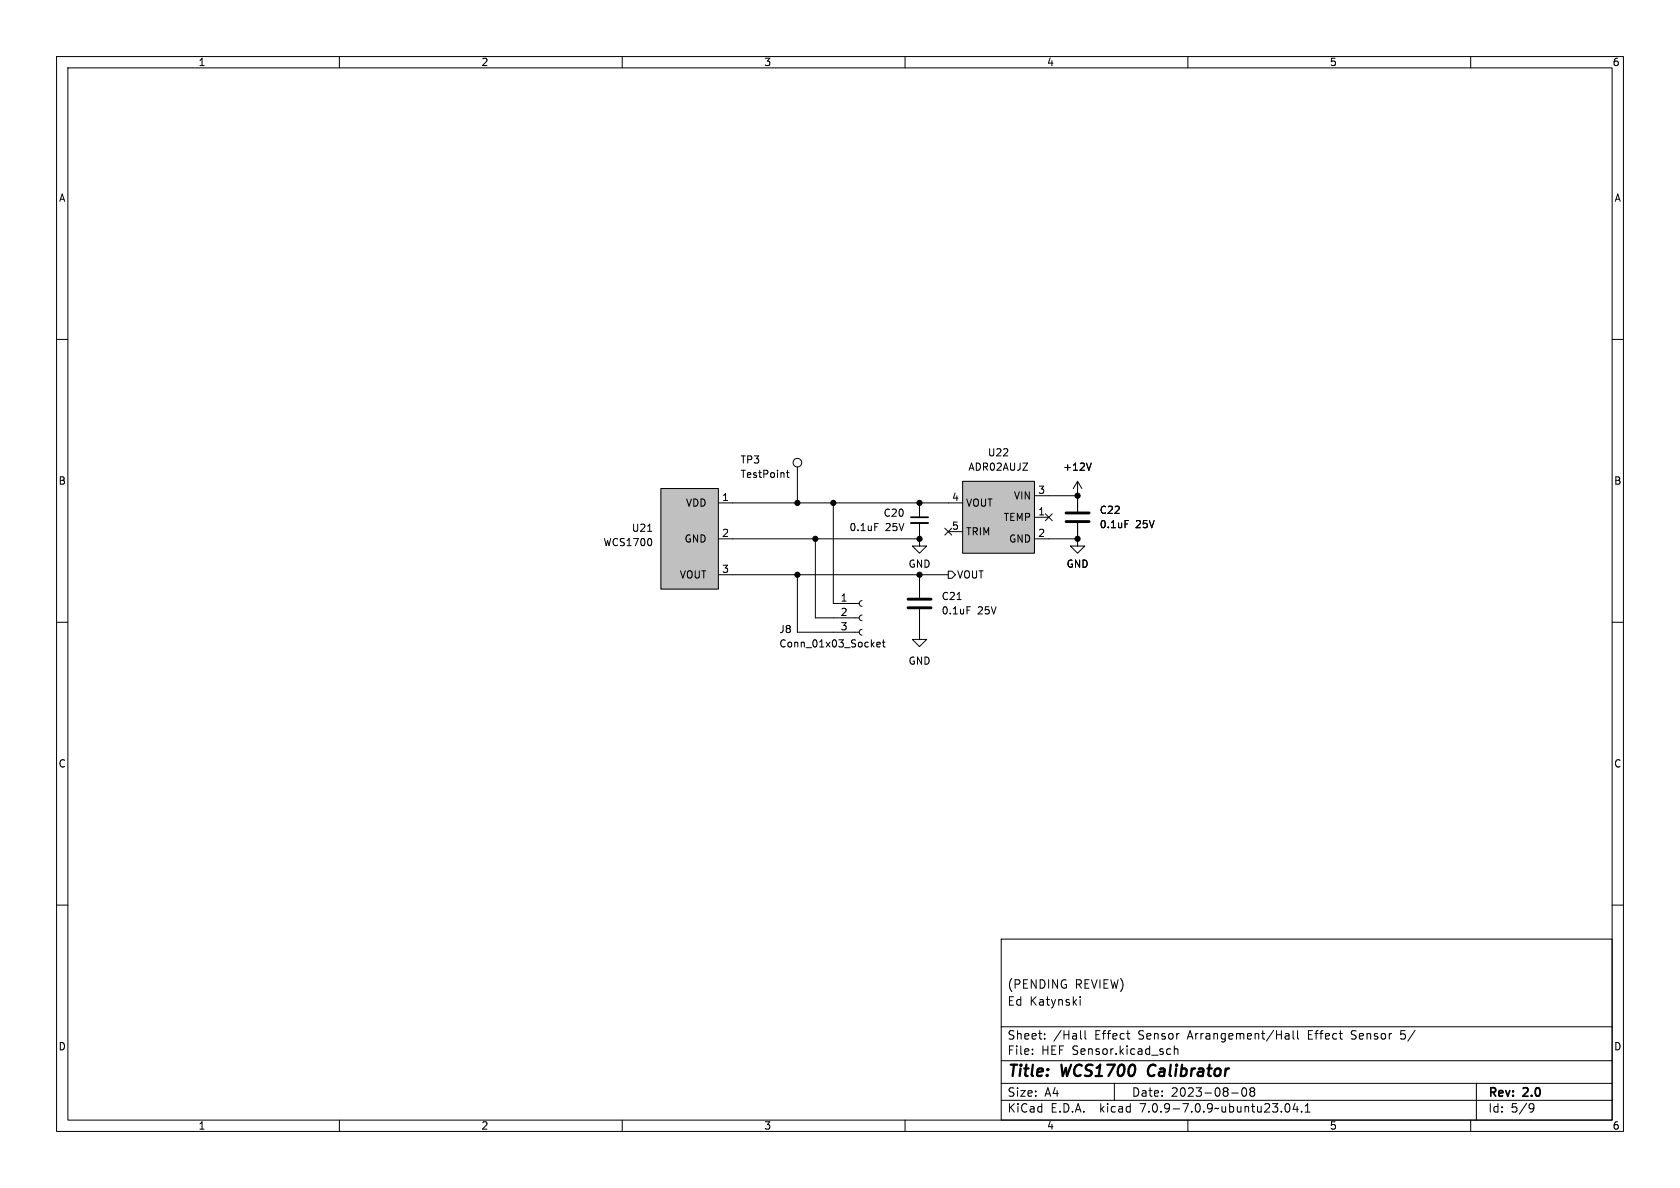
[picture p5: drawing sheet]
<svg xmlns="http://www.w3.org/2000/svg" width="297mm" height="210mm" viewBox="0 0 297 210" stroke-linecap="round" stroke-linejoin="round" font-family="sans-serif">
<g fill="none" stroke="#000" stroke-width=".18">
<path d="M10 10h277v190h-277zM12 12h273v186h-273zM60 10v2M110 10v2M160 10v2M210 10v2M260 10v2M10 60h2M285 60h2M114.5 93.9h.7M115.2 95.4v.8M116.8 86.4h10.2v17.7h-10.2z"/>
<path d="M127 88.9h43.2M127 95.3h35.6M139 83.6h.5M139.2 83.1v1.1l.3 .2M141 82.6v6.3M144.1 95.3v13.9h7.8M147.3 88.9v17.8h4.6M154.6 92.5h.7M162.6 95.3v1.2h-1.3l1.3 1.3 1.2-1.3h-1.2M162.6 88.9v2.5M162.6 92.5v2.8M167 93.4l1.2 1.2"/>
<path d="M167.6 94h2.6M168.2 93.4l-1.2 1.2M170.2 85.1h12.7v12.7h-12.7zM182.9 95.3h7.6M182.9 91.4h2.5M182.9 87.6h7.6M184.8 90.8l1.2 1.2M186 90.8l-1.2 1.2M190.5 95.3v1.2h-1.3l1.3 1.3 1.3-1.3h-1.3M190.5 85.1v5.3M190.5 92.5v2.8M190.5 85.1l-.8 1.3"/>
<path d="M190.5 85.1l.8 1.3M192.9 81.9l-.4 1.2M198.9 92h.6M10 110h2M127 101.6h40.6M141 101.6v10.2h10.9M152.4 111.3l-.3 .1-.2 .3 .1 .4 .4 .2M152.4 108.7l-.3 .1-.2 .4 .1 .4 .4 .1M152.4 106.2l-.3 .1-.2 .4 .1 .3 .4 .2M155 113.9l.6-.1v-.2l-.4-.1-.2 .2 .1 .6h.5M156 113.5h.5M156.2 113.1v1.1l.3 .2"/>
<path d="M162.6 107.7v5.3h1.2l-1.2 1.3-1.3-1.3h1.3M162.6 101.6v4.1M167.6 101h.7l.6 .6-.6 .6h-.7zM169.2 106h.7M171 107.3h.6M285 110h2M10 160h2M285 160h2M177 166h108v32h-108zM191 176.2v.1M191 176.7v1M60 198v2"/>
<path d="M110 198v2M160 198v2M177 194.5h108M177 191.5h108M177 187.5h108M177 181.5h108M182.5 186.3v.1M182.5 185.5v.1M184.7 183.6v.1M184.7 182.8v.1M191 182.2v1.3l.2 .2M191.8 182.2v1.3l.2 .2"/>
<path d="M197 191.5v3M199.2 182.7h.5M199.6 183.7h.1M206.5 185.4l.5 .1M207 186.3l-.5 .1M207.6 185.5l.2-.1 .4 .1v.9M207.6 184.9v1.5M210 198v2M217.7 193.2h1.2M219.7 192.4l.2-.1a.81 .81 0 0 1 .6 .6 .81 .81 0 0 1-.3 .8l-.2 .1a.81 .81 0 0 1-.3-1.4zM221.2 192.9l-.2-.2 .2-.4 .5 .1 .1 .2-.3 .3M221.2 192.9l-.2 .3v.3l.2 .3 .5-.1 .1-.2-.1-.4-.2-.2"/>
<path d="M221.2 192.9h.3M227.2 182.8h.6l.1 .9M227.3 195.2l.2-.1a.81 .81 0 0 1 .6 .6 .81 .81 0 0 1-.3 .8l-.1 .1a.81 .81 0 0 1-.4-1.4zM227.9 183.1h-.5a.29 .29 0 0 0-.2 .3 .29 .29 0 0 0 .2 .3l.5-.1M228.6 182.2v1.3l.2 .2M229 195l-.4 1.1h.9M229.3 195.6v1M229.4 182.2v1.3l.2 .2M230.1 196.5v.1M230.7 196.6h.9M230.7 195.5l.5-.4v1.5M247.6 183.6h.1"/>
<path d="M247.7 182.2l-.1 .7 .1-.1M260 198v2M261 191.5v6.5M270.6 195.1l.5 .1a.99 .99 0 0 1-.4 1.4h-.2M271.2 195.7l-.3 .3h-.3"/>
<circle cx="141" cy="81.8" r=".76"/>
</g>
<path d="M203.2 188.5a1.27 1.27 0 0 0 0 1.6" fill="none" stroke="#000" stroke-width=".4"/>
<path d="M161 92.5h3.1" fill="none" stroke="#000" stroke-width=".33"/>
<path d="M161 91.4h3.1" fill="none" stroke="#000" stroke-width=".3"/>
<g fill="#c0c0c0" stroke="#c0c0c0" stroke-width=".18">
<path d="M116.8 86.4h10.2v17.7h-10.2z"/>
<path d="M170.2 85.1h12.7v12.7h-12.7z"/>
</g>
<path d="M188.5 92.2h4M188.5 90.7h4M160.5 107.4h4.1M160.5 105.9h4.1" fill="none" stroke="#000" stroke-width=".51"/>
<g fill="#000" stroke="#000" stroke-width=".18">
<circle cx="141" cy="88.9" r=".46"/>
<circle cx="144.1" cy="95.3" r=".46"/>
<circle cx="147.3" cy="88.9" r=".46"/>
<circle cx="162.6" cy="95.3" r=".46"/>
<circle cx="162.6" cy="88.9" r=".46"/>
<circle cx="190.5" cy="95.3" r=".46"/>
<circle cx="190.5" cy="87.6" r=".46"/>
<circle cx="141" cy="101.6" r=".46"/>
<circle cx="162.6" cy="101.6" r=".46"/>
</g>
<g font-size="2.8">
<text x="178" y="190.9">Title:</text>
<text x="187.7" y="190.9">WCS1700</text>
<text x="203.8" y="190.9">Calibrator</text>
</g>
<g font-size="2.1">
<text x="178" y="178">Ed Katynski</text>
<text x="178" y="175">(PENDING</text>
<text x="190" y="175">REVIEW)</text>
<text x="178" y="184">Sheet:</text>
<text x="186.2" y="184">/Hall</text>
<text x="193.6" y="184">Effect</text>
<text x="201.4" y="184">Sensor</text>
<text x="210.3" y="184">Arrangement/Hall</text>
<text x="231.6" y="184">Effect</text>
<text x="239.4" y="184">Sensor</text>
<text x="248.3" y="184">5/</text>
<text x="178" y="186.7">File:</text>
<text x="184.1" y="186.7">HEF Sensor.kicad_sch</text>
<text x="178" y="196.9">KiCad</text>
<text x="178" y="194.1">Size:</text>
<text x="184.7" y="194.1">A4</text>
<text x="185.7" y="196.9">E.D.A.</text>
<text x="194.6" y="196.9">kicad</text>
<text x="200" y="194.1">Date:</text>
<text x="201.8" y="196.9">7.0.9-7.0.9~ubuntu23.04.1</text>
<text x="207" y="194.1">2023-08-08</text>
<text x="263" y="194.3">Rev:</text>
<text x="263" y="196.9">Id:</text>
<text x="267.1" y="196.9">5/9</text>
<text x="269.4" y="194.3">2.0</text>
</g>
<g font-size="1.8">
<text x="35" y="11.9">1</text>
<text x="85" y="11.9">2</text>
<text x="135" y="11.9">3</text>
<text x="185" y="11.9">4</text>
<text x="235" y="11.9">5</text>
<text x="285" y="11.9">6</text>
<text x="10.3" y="35.9">A</text>
<text x="285.3" y="35.9">A</text>
<text x="130.8" y="82.1">TP3</text>
<text x="171.1" y="83.4">ADR02AUJZ</text>
<text x="174.6" y="80.9">U22</text>
<text x="187.9" y="83.4">+12V</text>
<text x="10.3" y="85.9">B</text>
<text x="121.2" y="89.8">VDD</text>
<text x="127.6" y="88.6">1</text>
<text x="130.8" y="84.7">TestPoint</text>
<text x="168.2" y="88.6">4</text>
<text x="170.7" y="89.8">VOUT</text>
<text x="179.1" y="88.5">VIN</text>
<text x="183.4" y="87.4">3</text>
<text x="285.3" y="85.9">B</text>
<text x="111.6" y="94.2">U21</text>
<text x="127.6" y="95">2</text>
<text x="150.1" y="94.1">0.1uF</text>
<text x="156.1" y="91.5">C20</text>
<text x="156.5" y="94.1">25V</text>
<text x="168.2" y="93.7">5</text>
<text x="170.7" y="94.8">TRIM</text>
<text x="177.3" y="92.3">TEMP</text>
<text x="183.4" y="91.2">1</text>
<text x="183.4" y="95">2</text>
<text x="194.3" y="91">C22</text>
<text x="194.3" y="93.6">0.1uF</text>
<text x="200.8" y="93.6">25V</text>
<text x="106.6" y="96.7">WCS1700</text>
<text x="120.9" y="96.1">GND</text>
<text x="127.6" y="101.3">3</text>
<text x="160.5" y="100.6">GND</text>
<text x="178.3" y="96.1">GND</text>
<text x="188.5" y="100.6">GND</text>
<text x="120.1" y="102.5">VOUT</text>
<text x="148.5" y="106.4">1</text>
<text x="166.4" y="106.3">C21</text>
<text x="169.1" y="102.5">VOUT</text>
<text x="137.7" y="112.1">J8</text>
<text x="148.5" y="109">2</text>
<text x="148.5" y="111.5">3</text>
<text x="166.4" y="108.8">0.1uF</text>
<text x="172.8" y="108.8">25V</text>
<text x="137.7" y="114.7">Conn_01x03_Socket</text>
<text x="160.5" y="117.7">GND</text>
<text x="10.3" y="135.9">C</text>
<text x="285.3" y="135.9">C</text>
<text x="10.3" y="185.9">D</text>
<text x="285.3" y="185.9">D</text>
<text x="35" y="199.9">1</text>
<text x="85" y="199.9">2</text>
<text x="135" y="199.9">3</text>
<text x="185" y="199.9">4</text>
<text x="235" y="199.9">5</text>
<text x="285" y="199.9">6</text>
</g>
</svg>
